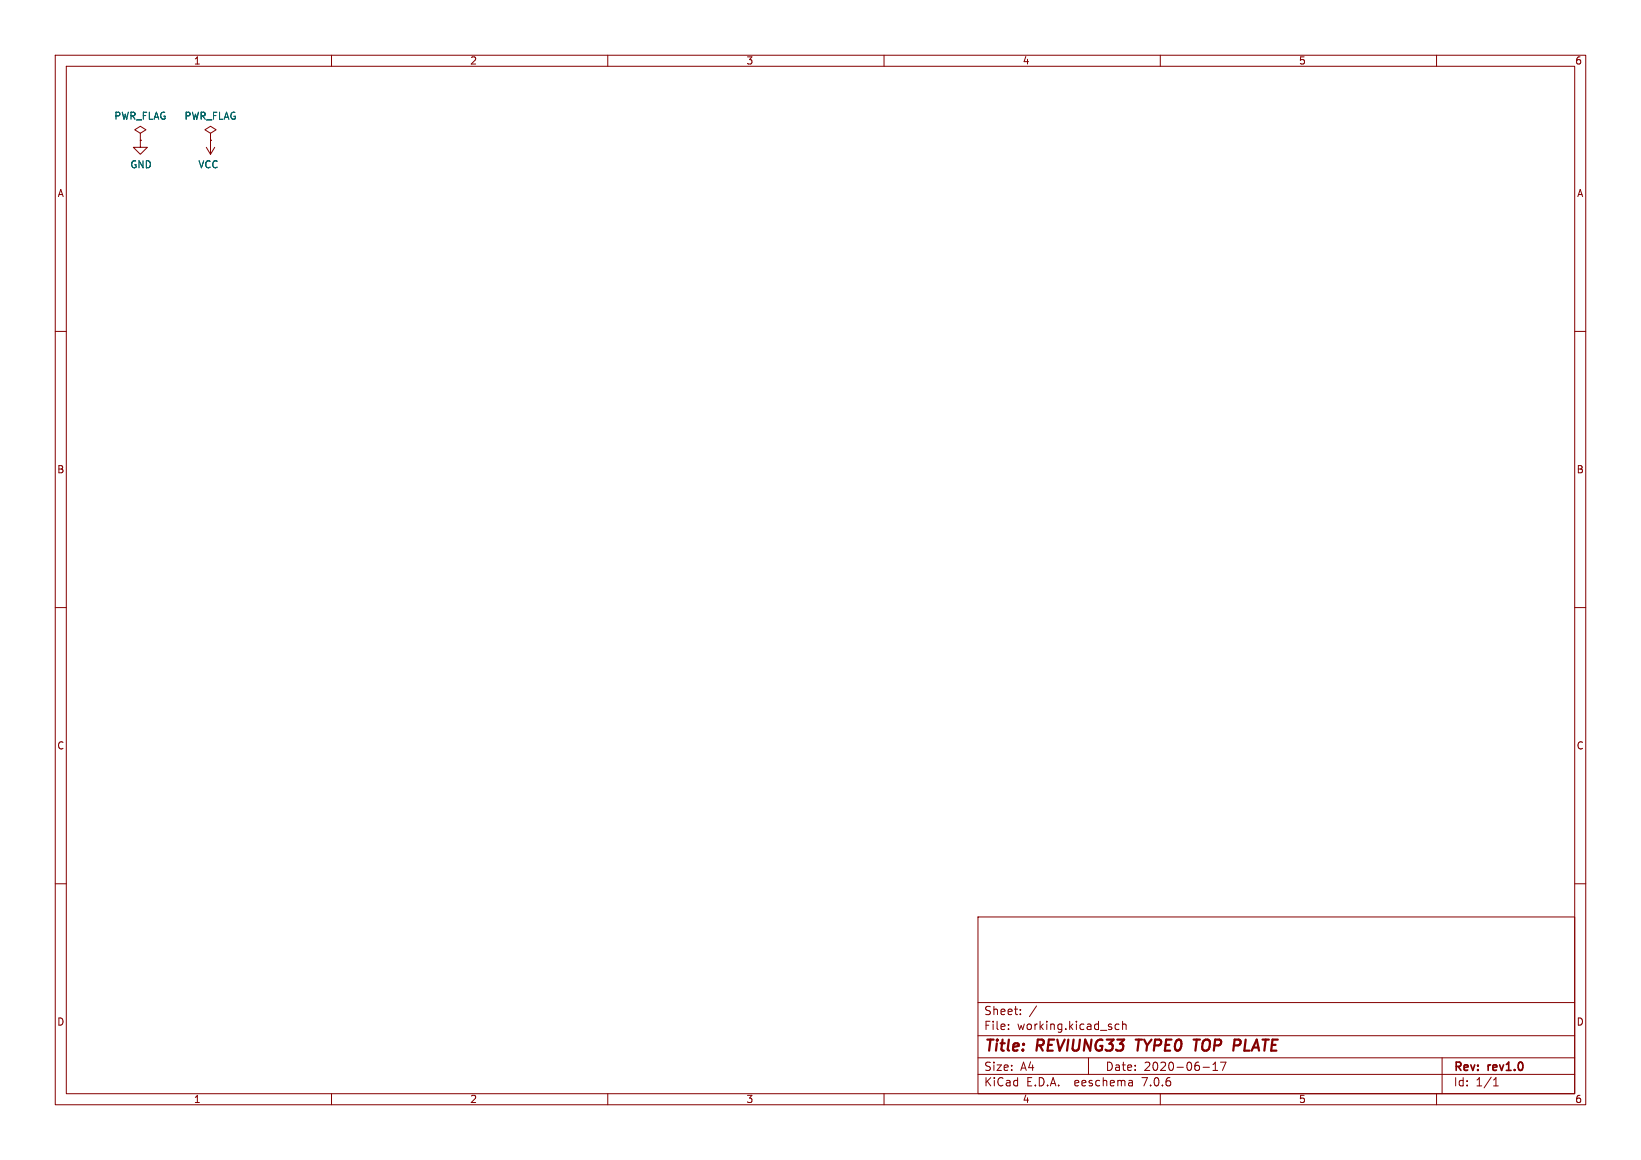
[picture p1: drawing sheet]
<svg xmlns="http://www.w3.org/2000/svg" width="297mm" height="210mm" viewBox="0 0 297 210" stroke-linecap="round" stroke-linejoin="round" font-family="sans-serif">
<g fill="none" stroke="#840000" stroke-width=".18">
<path d="M10 10h277v190h-277zM12 12h273v186h-273zM60 10v2M110 10v2M160 10v2M210 10v2M260 10v2M25.4 24.1l1-.6-1-.6-1 .6 1 .6v1.3M25.4 25.4h.1M25.4 25.4v1.3h1.3l-1.3 1.2-1.3-1.2h1.3M37.3 26.7l.8 1.2M38.1 24.1l1-.6-1-.6-1 .6 1 .6v1.3"/>
<path d="M38.1 25.4h.1M38.1 25.4v2.5M38.9 26.7l-.8 1.2M10 60h2M285 60h2M10 110h2M285 110h2M10 160h2M285 160h2M177 166h108v32h-108zM60 198v2M110 198v2"/>
<path d="M160 198v2M177 194.5h108M177 191.5h108M177 187.5h108M177 181.5h108M182.5 186.3v.1M182.5 185.5v.1M184.7 183.6v.1M184.7 182.8v.1M187.6 182.1l-1.3 2M197 191.5v3M202.5 185.5l-.4-.1-.3 .3v.4l.2 .2h.5"/>
<path d="M203.2 185.5l.2-.1 .3 .1 .1 .9M203.2 184.9v1.5M204.9 195.7l.1 .9M205 196.5l-.2 .1M205 196h-.2M210 198v2M217.7 193.2h1.2M219.5 193.8h.9M219.5 192.7l.5-.4v1.5M220.9 192.3h1l-.7 1.5M260 198v2M261 191.5v6.5"/>
<path d="M270.3 196.6h.9M270.3 195.5l.4-.4v1.5"/>
</g>
<path d="M205.6 188.2h1.1M206.1 188.2l-.2 2M216 188.2h1.2M216.6 188.2l-.3 2" fill="none" stroke="#840000" stroke-width=".4"/>
<g font-size="2.8" fill="#840000">
<text x="178" y="190.9">Title:</text>
<text x="187.7" y="190.9">REVIUNG33</text>
<text x="206.5" y="190.9">TYPE0</text>
<text x="217.7" y="190.9">TOP</text>
<text x="225.7" y="190.9">PLATE</text>
</g>
<g font-size="2.1" fill="#840000">
<text x="178" y="184">Sheet:</text>
<text x="178" y="186.7">File:</text>
<text x="184.1" y="186.7">working.kicad_sch</text>
<text x="178" y="196.9">KiCad</text>
<text x="178" y="194.1">Size:</text>
<text x="184.7" y="194.1">A4</text>
<text x="185.7" y="196.9">E.D.A.</text>
<text x="194.6" y="196.9">eeschema</text>
<text x="200" y="194.1">Date:</text>
<text x="207" y="196.9">7.0.6</text>
<text x="207" y="194.1">2020-06-17</text>
<text x="263" y="194.3">Rev:</text>
<text x="263" y="196.9">Id:</text>
<text x="267.1" y="196.9">1/1</text>
<text x="269.4" y="194.3">rev1.0</text>
</g>
<g font-size="1.8" fill="#840000">
<text x="35" y="11.9">1</text>
<text x="85" y="11.9">2</text>
<text x="135" y="11.9">3</text>
<text x="185" y="11.9">4</text>
<text x="235" y="11.9">5</text>
<text x="285" y="11.9">6</text>
<text x="10.3" y="35.9">A</text>
<text x="285.3" y="35.9">A</text>
<text x="10.3" y="85.9">B</text>
<text x="285.3" y="85.9">B</text>
<text x="10.3" y="135.9">C</text>
<text x="285.3" y="135.9">C</text>
<text x="10.3" y="185.9">D</text>
<text x="285.3" y="185.9">D</text>
<text x="35" y="199.9">1</text>
<text x="85" y="199.9">2</text>
<text x="135" y="199.9">3</text>
<text x="185" y="199.9">4</text>
<text x="235" y="199.9">5</text>
<text x="285" y="199.9">6</text>
</g>
<g font-size="1.8" fill="#006464">
<text x="20.6" y="21.9">PWR_FLAG</text>
<text x="33.3" y="21.9">PWR_FLAG</text>
<text x="23.5" y="30.7">GND</text>
<text x="35.8" y="30.7">VCC</text>
</g>
</svg>
